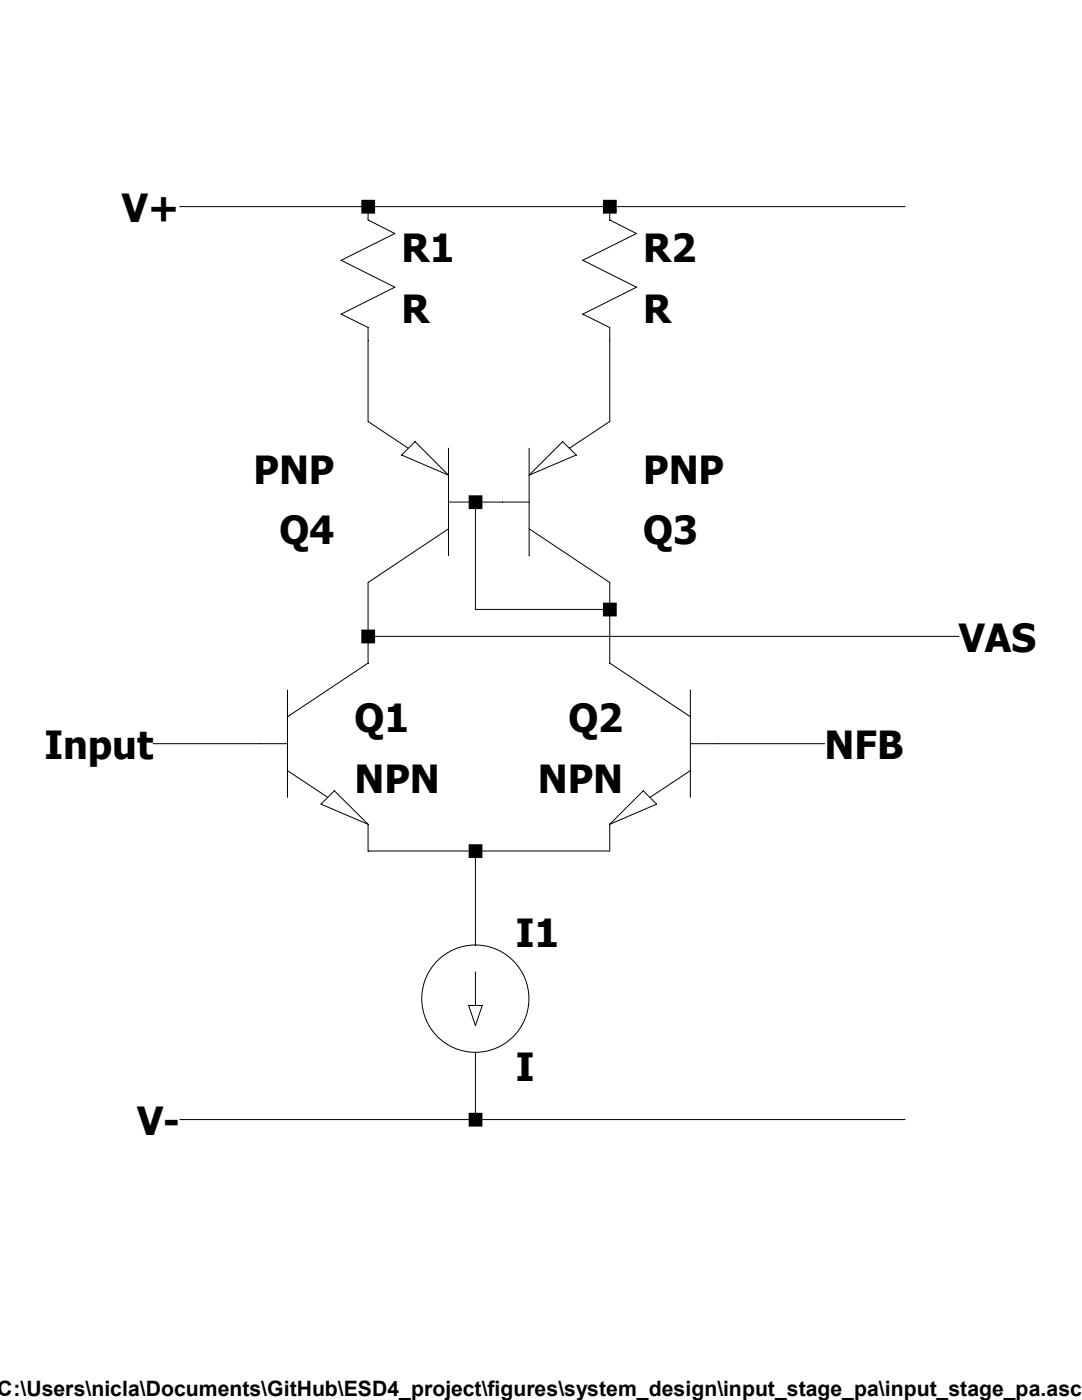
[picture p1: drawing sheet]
Version 4
SHEET 1 880 680
WIRE 160 -160 48 -160
WIRE 304 -160 160 -160
WIRE 480 -160 304 -160
WIRE 160 -32 160 -80
WIRE 304 -32 304 -80
WIRE 240 16 224 16
WIRE 224 80 224 16
WIRE 304 80 304 64
WIRE 304 80 224 80
WIRE 160 96 160 64
WIRE 512 96 160 96
WIRE 160 112 160 96
WIRE 304 112 304 80
WIRE 96 160 32 160
WIRE 432 160 368 160
WIRE 160 224 160 208
WIRE 224 224 160 224
WIRE 304 224 304 208
WIRE 304 224 224 224
WIRE 224 272 224 224
WIRE 224 384 224 352
WIRE 224 384 48 384
WIRE 480 384 224 384
FLAG 48 -160 V+
FLAG 48 384 V-
FLAG 432 160 NFB
FLAG 32 160 Input
FLAG 512 96 VAS
SYMBOL npn 96 112 R0
SYMATTR InstName Q1
SYMBOL npn 368 112 M0
SYMATTR InstName Q2
SYMBOL pnp 240 64 M180
SYMATTR InstName Q3
SYMBOL pnp 224 64 R180
SYMATTR InstName Q4
SYMBOL res 144 -176 R0
SYMATTR InstName R1
SYMBOL res 288 -176 R0
SYMATTR InstName R2
SYMBOL current 224 272 R0
SYMATTR InstName I1
